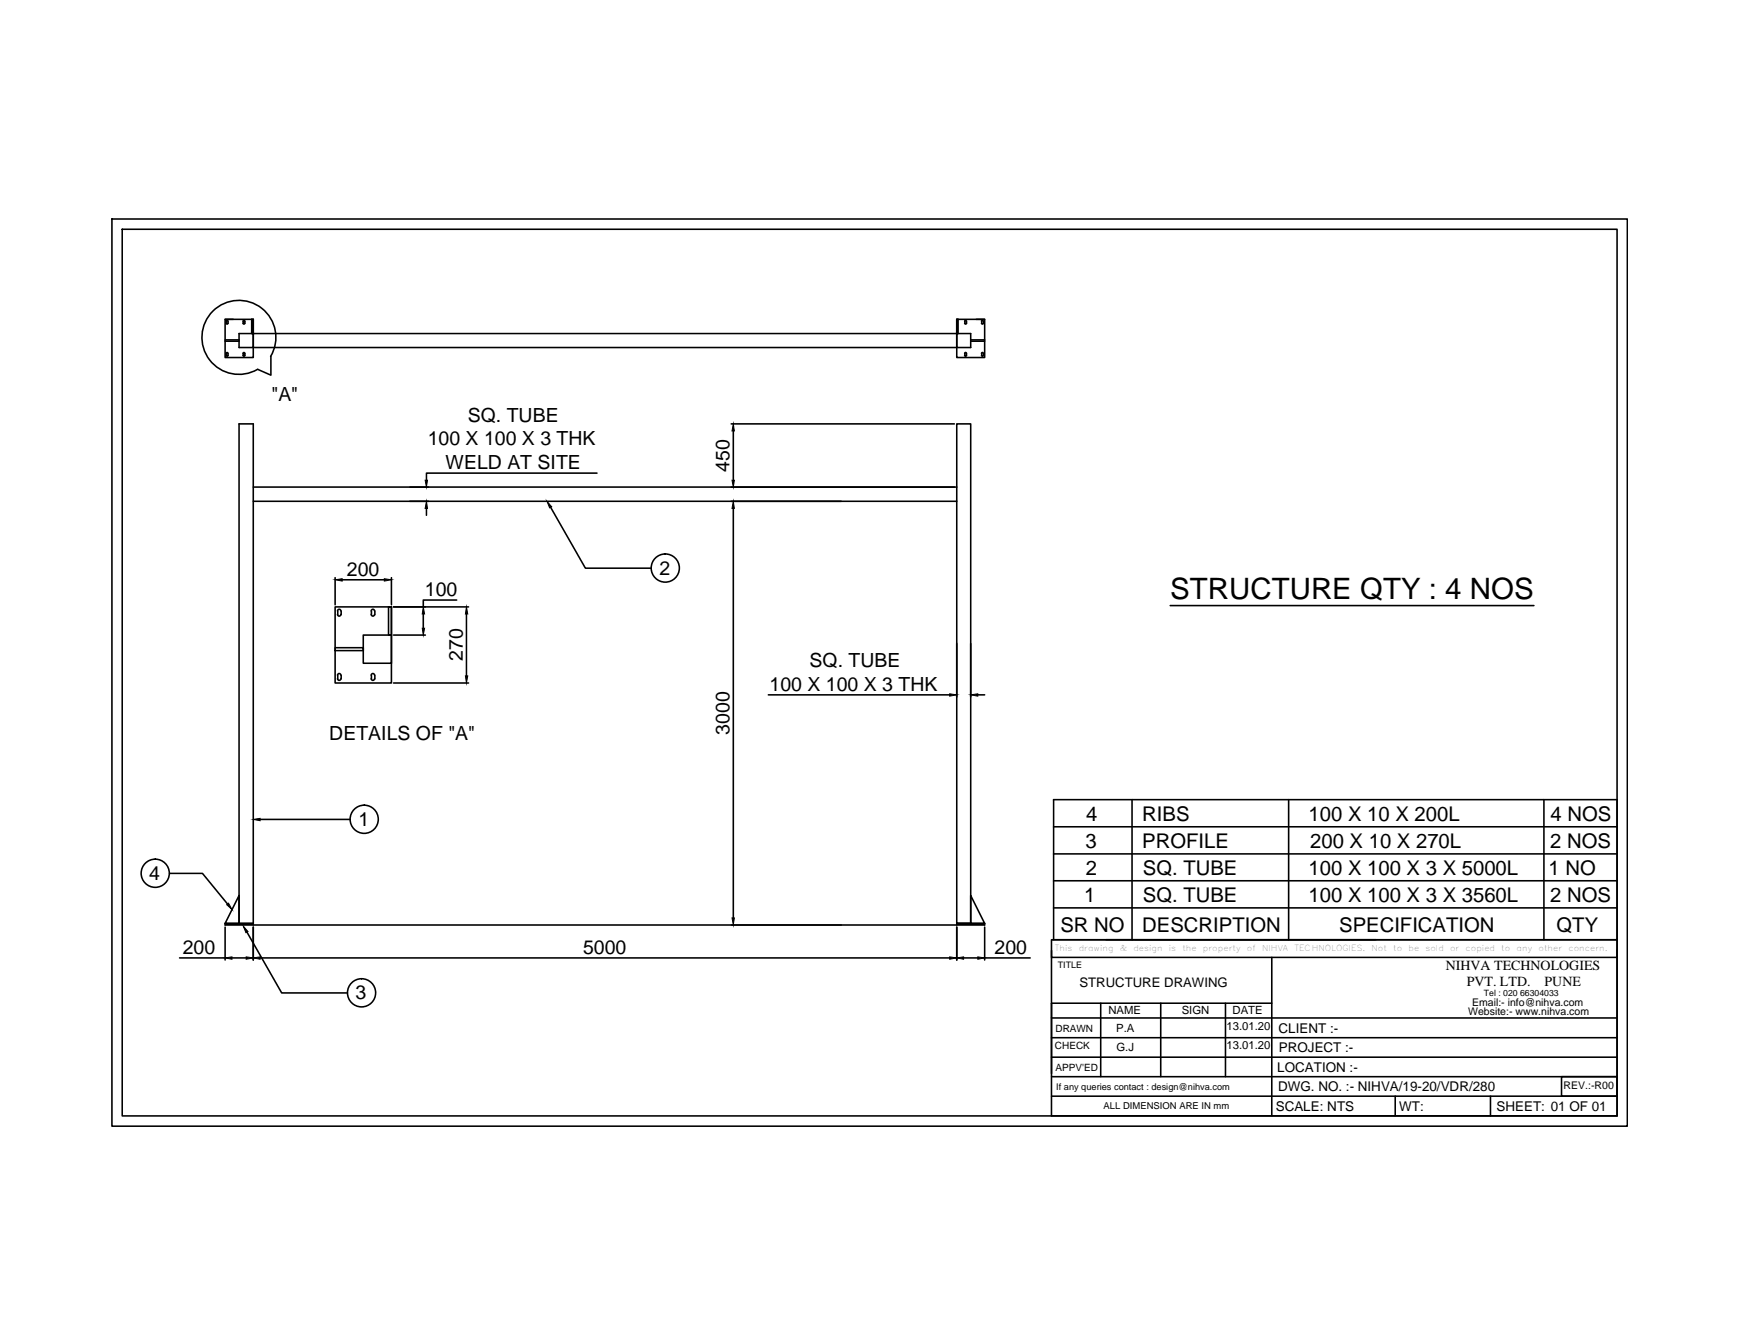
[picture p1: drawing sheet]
<svg xmlns="http://www.w3.org/2000/svg" width="279mm" height="216mm" viewBox="0 0 279 216" stroke-linecap="round" stroke-linejoin="round" font-family="sans-serif">
<!-- layer: 0 -->
<g fill="none" stroke="#000" stroke-width=".25">
<path d="M18 35.2h243.8v145.8h-243.8zM19.7 36.9h240.4v142.5h-240.4zM36.2 51.3h4.5v6.2h-4.5zM36.2 51.3h1.3M36.2 54.8h2.3M36.2 54.6h2.3M36.4 57.1l.1 .2 .2-.2M36.4 57.1v-.3l.1-.1 .2 .1v.3M36.4 51.5l.3 .2v.3l-.2 .1-.1-.1zM38.5 53.6h2.2v2.3h-2.2zM39.1 57.1l.1 .2 .2-.2M39.1 56.8l.2-.1 .1 .4"/>
<path d="M39.1 51.7l.2-.2 .1 .5-.2 .1-.1-.1M39.1 51.7v.3M39.1 56.8v.3M40.5 51.3h.2v2.3h-.2zM40.7 55.9h113.2M40.7 53.6h113.2M43.5 57.3a5.9 5.9 0 0 0-4-8.9 5.9 5.9 0 0 0-6.9 6.9 5.9 5.9 0 0 0 8.8 4.1M43.6 57.3v3l-2.1-.9M153.9 53.6h2.2v2.3h-2.2zM153.9 51.3h4.5v6.2h-4.5zM153.9 51.3h.2v2.3h-.2zM155.2 57.1l.1 .2 .2-.2"/>
<path d="M155.2 56.8l.2-.1 .1 .4M155.2 51.7l.2-.2 .1 .5-.2 .1-.1-.1M155.2 51.7v.3M155.2 56.8v.3M156.1 54.8h2.3M156.1 54.6h2.3M157.1 51.3h1.3M157.9 57.1l.1 .2 .2-.2M157.9 52l.1 .1 .2-.1M157.9 51.7v.3M157.9 56.8v.3M158.2 56.8l-.2-.1-.1 .1"/>
<path d="M158.2 51.7l-.2-.2-.1 .2M158.2 51.7v.3M158.2 56.8v.3M38.5 68.1h2.2v80.3h-2.2zM40.7 78.3h113.2M96 76.1h-27.4v1.1M117.6 68.1h35.9M118 69.3v7.9M153.9 68.1h2.2v80.3h-2.2zM40.7 80.6h113.2M53.9 97.6h9.1v12.2h-9.1zM53.9 92.9v4.3"/>
<path d="M54.3 98.8a.28 .28 0 0 0 .3 .2 .28 .28 0 0 0 .2-.2M54.3 98.2v.6M54.8 98.2a.28 .28 0 0 0-.2-.3 .28 .28 0 0 0-.3 .3M54.9 98.2v.6M55 93.2h6.8M59.7 98.8a.28 .28 0 0 0 .3 .2 .28 .28 0 0 0 .3-.2M59.7 98.2v.6M60.3 98.2a.28 .28 0 0 0-.3-.3 .28 .28 0 0 0-.3 .3M60.3 98.2v.6M62.5 97.6h.5v4.5h-.5zM63 92.9v4.3M63.3 97.6h12.1"/>
<path d="M68.1 98.7v2.3M68.6 81.7v1.1M73.5 96.5h-5.4v1.1M75 98.7v10M88.6 81.6l5.6 9.7h10.5M118 81.7v65.9M188.2 97.4h58.5M53.9 104.1h4.5v.5h-4.5zM54.3 109.1a.28 .28 0 0 0 .3 .3 .28 .28 0 0 0 .2-.3M54.3 108.6v.5M54.8 108.5a.28 .28 0 0 0-.2-.2 .28 .28 0 0 0-.3 .2M54.9 108.6v.5"/>
<path d="M58.4 102.1h4.6v4.5h-4.6zM59.7 109.1a.28 .28 0 0 0 .3 .3 .28 .28 0 0 0 .3-.3M59.7 108.6v.5M60.3 108.5a.28 .28 0 0 0-.3-.2 .28 .28 0 0 0-.3 .2M60.3 108.6v.5M63.3 109.8h12.1M63.3 102.1h5.1M123.6 111.7h29.2M153.9 103.4v8.6M156.1 103.4v8.6M157.3 111.7h1.1M41.8 131.7h14.5"/>
<path d="M169.5 128.6h90.6v22.5h-90.6zM169.5 137.3h90.6M169.5 132.9h90.6M182.1 128.6v22.5M207.3 128.6v22.5M248.3 128.6v22.5M27.3 140.4h5.3l4 4.9M28.9 154h7.3M36.2 148.4h4.5v.3h-4.5zM36.2 149v5.3M37.3 154h2.3M38.5 144v4.4h-2.3z"/>
<path d="M39.7 149.8l5.6 9.8h10.6M40.7 149v5.3M40.7 148.7h113.2M41.8 154h111M153.9 148.4h4.5v.3h-4.5zM153.9 148.4h2.2M153.9 149v5.3M155 154h2.3M156.1 144l2.3 4.4h-2.3zM158.4 149v5.3M158.4 154h7.3M169.1 151.1h91v2.8h-91z"/>
<path d="M169.1 152.8v26.6h91v-26.6M169.5 146h90.6M169.5 141.6h90.6M204.6 153.9v25.5M169.1 173.1h91M169.1 170h91M169.1 166.8h91M169.1 163.6h91M169.1 176.2h91M177.1 161.3v11.8M186.7 161.3v11.8M197.1 161.3v11.8"/>
<path d="M204.6 161.3h-35.5v11.3M224.4 176.2v3.2M239.7 176.2v3.2M251.2 173.1h8.9v3.1h-8.9z"/>
<circle cx="107" cy="91.3" r="2.27"/>
<circle cx="58.6" cy="131.7" r="2.27"/>
<circle cx="25" cy="140.4" r="2.27"/>
<circle cx="58.2" cy="159.6" r="2.27"/>
</g>
<g fill="#000" stroke="#000" stroke-width=".16">
<path d="M68.4 77.2h.4l-.2 1.1zM117.7 77.2h.4l-.1 1.1zM118 68.1l.1 1.2h-.4zM53.9 93.2l1.1-.2v.4zM61.8 93l1.2 .2-1.2 .2zM68.1 97.6l.2 1.1h-.4zM68.6 80.6l.2 1.1h-.4zM75 97.6l.2 1.1h-.3zM88 80.6l.7 .9-.3 .1zM118 80.6l.1 1.1h-.4zM67.9 101h.4l-.2 1.1zM74.9 108.7h.3l-.2 1.1z"/>
<path d="M152.8 111.5l1.1 .2-1.1 .2zM156.1 111.7l1.2-.2v.4zM40.7 131.7l1.1-.1v.3zM36.5 145.4l.3-.2 .5 1zM36.2 154l1.1-.2v.4zM39.1 148.9l.8 .9-.3 .1zM39.6 153.8l1.1 .2-1.1 .2zM40.7 154l1.1-.2v.4zM117.7 147.6h.4l-.1 1.1zM152.8 153.8l1.1 .2-1.1 .2zM153.9 154l1.1-.2v.4zM157.3 153.8l1.1 .2-1.1 .2z"/>
</g>
<path d="M182.5 151.1h77.6" fill="none" stroke="#ff0" stroke-width=".16"/>
<text font-size="4.7" x="188.2" y="96.3">STRUCTURE QTY : 4 NOS</text>
<g font-size="3.3">
<text x="174.7" y="131.9">4</text>
<text x="183.7" y="132">RIBS</text>
<text x="210.5" y="131.9">100 X 10 X 200L</text>
<text x="249.4" y="132">4 NOS</text>
<text x="174.6" y="136.3">3</text>
<text x="183.7" y="136.3">PROFILE</text>
<text x="210.7" y="136.3">200 X 10 X 270L</text>
<text x="249.4" y="136.3">2 NOS</text>
<text x="174.6" y="140.7">2</text>
<text x="183.8" y="140.7">SQ. TUBE</text>
<text x="210.5" y="140.7">100 X 100 X 3 X 5000L</text>
<text x="249.1" y="140.7">1 NO</text>
<text x="170.6" y="149.8">SR NO</text>
<text x="174.4" y="145">1</text>
<text x="183.7" y="149.8">DESCRIPTION</text>
<text x="183.8" y="145">SQ. TUBE</text>
<text x="210.5" y="145">100 X 100 X 3 X 3560L</text>
<text x="215.4" y="149.8">SPECIFICATION</text>
<text x="249.4" y="145">2 NOS</text>
<text x="250.4" y="149.8">QTY</text>
</g>
<g font-size="3.1">
<text x="43.7" y="64.5">&quot;A&quot;</text>
<text x="68.8" y="71.6">100 X 100 X 3 THK</text>
<text x="75.2" y="67.8">SQ. TUBE</text>
<text x="71.7" y="75.4">WELD AT SITE</text>
<text x="117.3" y="75.8" transform="rotate(-90 117.3 75.8)">450</text>
<text x="55.8" y="92.6">200</text>
<text x="68.3" y="95.8">100</text>
<text x="106.1" y="92.4">2</text>
<text x="74.4" y="106.3" transform="rotate(-90 74.4 106.3)">270</text>
<text x="130.2" y="107.3">SQ. TUBE</text>
<text x="123.8" y="111.1">100 X 100 X 3 THK</text>
<text x="53" y="118.9">DETAILS OF &quot;A&quot;</text>
<text x="117.3" y="118.1" transform="rotate(-90 117.3 118.1)">3000</text>
<text x="57.7" y="132.8">1</text>
<text x="24" y="141.5">4</text>
<text x="29.4" y="153.4">200</text>
<text x="93.8" y="153.4">5000</text>
<text x="160" y="153.4">200</text>
<text x="57.2" y="160.6">3</text>
</g>
<g font-size="2.2">
<text x="232.6" y="155.9">NIHVA TECHNOLOGIES</text>
<text x="235.9" y="158.4">PVT. LTD.</text>
<text x="248.4" y="158.4">PUNE</text>
<text x="205.7" y="166">CLIENT :-</text>
<text x="205.5" y="172.3">LOCATION :-</text>
<text x="205.7" y="169.1">PROJECT :-</text>
<text x="205.2" y="178.5">SCALE: NTS</text>
<text x="205.6" y="175.4">DWG. NO. :- NIHVA/19-20/VDR/280</text>
<text x="225.1" y="178.5">WT:</text>
<text x="240.7" y="178.5">SHEET: 01 OF 01</text>
</g>
<text font-size="2.1" x="173.6" y="158.6">STRUCTURE DRAWING</text>
<g font-size="1.8">
<text x="178.3" y="163.1">NAME</text>
<text x="179.5" y="165.8">P.A</text>
<text x="190.1" y="163.1">SIGN</text>
<text x="197.3" y="165.6">13.01.20</text>
<text x="198.3" y="163.1">DATE</text>
<text x="179.6" y="169">G.J</text>
<text x="197.3" y="168.7">13.01.20</text>
</g>
<g font-size="1.7">
<text x="236.8" y="161.7">Email:- info@nihva.com</text>
<text x="236.1" y="163.2">Website:- www.nihva.com</text>
<text x="251.5" y="175">REV.:-R00</text>
</g>
<g font-size="1.6">
<text x="169.8" y="165.9">DRAWN</text>
<text x="169.7" y="168.7">CHECK</text>
<text x="169.8" y="172.2">APPV'ED</text>
</g>
<g font-size="1.5">
<text x="169.9" y="175.2">If any queries contact : design@nihva.com</text>
<text x="177.5" y="178.3">ALL DIMENSION ARE IN mm</text>
</g>
<g font-size="1.4">
<text x="170.2" y="155.6">TITLE</text>
<text x="238.7" y="160.2">Tel : 020 66304033</text>
</g>
<g font-size="1.3">
<text x="169.7" y="152.8">This</text>
<text x="173.5" y="152.8">drawing</text>
<text x="180.1" y="152.8">&amp;</text>
<text x="182.3" y="152.8">design</text>
<text x="188" y="152.8">is</text>
<text x="190.2" y="152.8">the</text>
<text x="193.5" y="152.8">property</text>
<text x="200.6" y="152.8">of</text>
<text x="203" y="152.8">NIHVA</text>
<text x="208.2" y="152.8">TECHNOLOGIES.</text>
<text x="220.6" y="152.8">Not</text>
<text x="224.1" y="152.8">to</text>
<text x="226.6" y="152.8">be</text>
<text x="229.3" y="152.8">sold</text>
<text x="233.2" y="152.8">or</text>
<text x="235.7" y="152.8">copied</text>
<text x="241.5" y="152.8">to</text>
<text x="243.9" y="152.8">any</text>
<text x="247.5" y="152.8">other</text>
<text x="252.3" y="152.8">concern.</text>
</g>
</svg>
